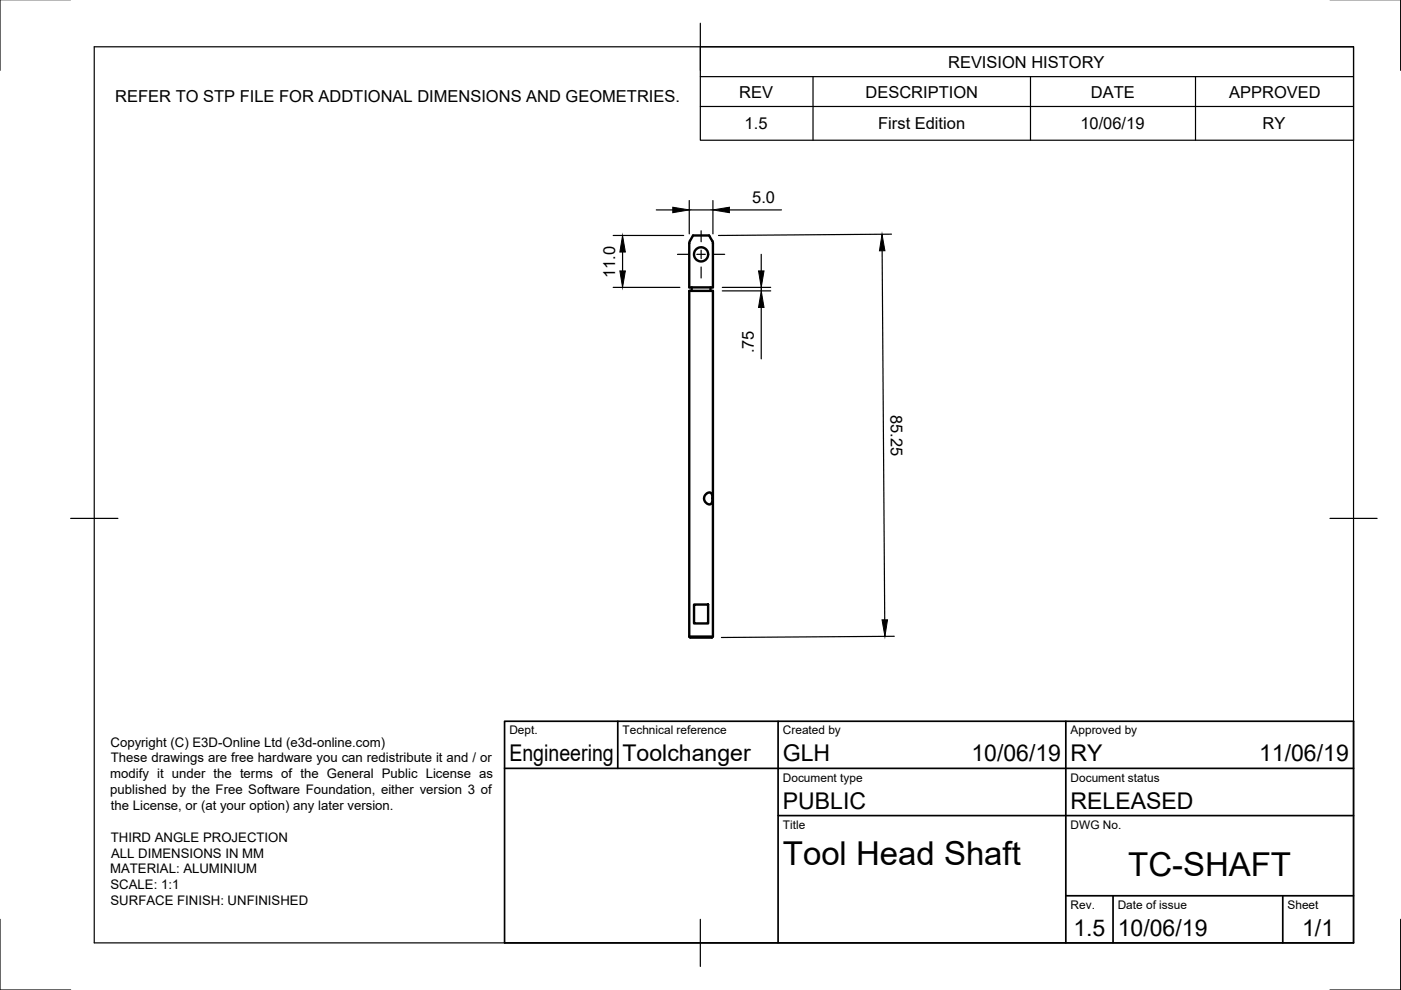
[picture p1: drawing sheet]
<svg xmlns="http://www.w3.org/2000/svg" width="297mm" height="210mm" viewBox="0 0 297 210" stroke-linecap="round" stroke-linejoin="round" font-family="sans-serif">
<!-- layer: Visible -->
<g fill="none" stroke="#000" stroke-width=".51">
<path d="M146.3 51.1l.6-1.2h3.4l.7 1.2M146.3 51.1l-.2 .5v9.3h5.1v-9.3l-.2-.5M146.1 61.7h5.1v73.3l-.3 .2h-4.6l-.2-.2zM146.6 60.9v.8M150.6 60.9v.8M149.6 104.9l.8-.5 .5 .3 .2 1.2-.2 .7-.2 .3-.7-.1-.6-.5-.1-.7zM146.1 135h5.1M147.2 128.2h2.9v4h-2.9z"/>
<circle cx="148.6" cy="53.9" r="1.49"/>
</g>
<!-- layer: Border -->
<path d="M0 -.1v15M297 -.1v15M20 9.9h267v190h-267zM148.5 4.9v10M15 109.9h10M282 109.9h10M0 194.9v15h15M148.5 194.9v10M297 194.9v15h-15" fill="none" stroke="#000" stroke-width=".25"/>
<!-- layer: TitleBlock -->
<path d="M107 152.9h180v47h-180zM131 152.9v10M165 152.9v47M226 152.9v47M107 162.9h180M165 172.9h122M226 189.9h61M236 189.9v10M272 189.9v10" fill="none" stroke="#000" stroke-width=".36"/>
<!-- layer: BOM -->
<path d="M148.5 9.9h138.5v19.8h-138.5zM148.5 16.2h138.5M172.4 16.2v13.5M218.5 16.2v13.5M253.5 16.2v13.5M148.5 22.6h138.5" fill="none" stroke="#000" stroke-width=".25"/>
<!-- layer: Dimensions -->
<g fill="none" stroke="#000" stroke-width=".25">
<path d="M130 49.9h14.9M132 53.4v4M139.1 44.5h3.5M146.1 42.5v7.1M146.1 44.5h5.1M151.2 42.5v7.1M154.6 44.5h11.1M161.4 53.9v3.5M187 53.2l.6 78.2M189 49.6l-36.7 .3M130 60.9h14.1M153.1 60.9h10.3"/>
<path d="M153.1 61.7h10.3M161.4 60.9v.8M161.4 65.2v10.9M189.6 134.9l-36.6 .3"/>
</g>
<path d="M132 49.9l.6 3.5h-1.2zM131.4 57.4h1.2l-.6 3.5zM142.6 43.9l3.5 .6-3.5 .6zM151.2 44.5l3.4-.6v1.2zM160.8 57.4h1.2l-.6 3.5zM187 49.7l.6 3.5h-1.1zM161.4 61.7l.6 3.5h-1.2zM187 131.4h1.2l-.6 3.5z" fill="#000" stroke="#000" stroke-width=".21"/>
<!-- layer: Center Lines -->
<path d="M143.6 53.9h2.4M147.7 53.9h1.8M148.7 48.9v2.4M148.7 53v1.8M148.7 56.6v2.3M151.3 53.9h2.3" fill="none" stroke="#000" stroke-width=".25"/>
<g font-size="7">
<text x="166" y="183.4">Tool Head Shaft</text>
<text x="239.2" y="185.8">TC-SHAFT</text>
</g>
<g font-size="4.9">
<text x="108" y="161.4">Engineering</text>
<text x="132" y="161.4">Toolchanger</text>
<text x="166" y="161.4">GLH</text>
<text x="206" y="161.4">10/06/19</text>
<text x="227" y="161.4">RY</text>
<text x="267" y="161.4">11/06/19</text>
<text x="166" y="171.4">PUBLIC</text>
<text x="227" y="171.4">RELEASED</text>
<text x="227.6" y="198.5">1.5</text>
<text x="237" y="198.4">10/06/19</text>
<text x="276.1" y="198.6">1/1</text>
</g>
<g font-size="3.5">
<text x="201" y="14.3">REVISION HISTORY</text>
<text x="24.4" y="21.7">REFER TO STP FILE FOR ADDTIONAL DIMENSIONS AND GEOMETRIES.</text>
<text x="156.7" y="20.7">REV</text>
<text x="183.5" y="20.7">DESCRIPTION</text>
<text x="231.3" y="20.7">DATE</text>
<text x="260.6" y="20.7">APPROVED</text>
<text x="157.9" y="27.4">1.5</text>
<text x="186.2" y="27.4">First Edition</text>
<text x="229.1" y="27.4">10/06/19</text>
<text x="267.7" y="27.4">RY</text>
<text x="159.5" y="43">5.0</text>
<text x="130.5" y="58.9" transform="rotate(-90 130.5 58.9)">11.0</text>
<text x="159.9" y="74.9" transform="rotate(-90 159.9 74.9)">.75</text>
<text x="188.8" y="87.9" transform="rotate(90 188.8 87.9)">85.25</text>
</g>
<g font-size="2.8">
<text x="23.4" y="158.3">Copyright (C) E3D-Online Ltd (e3d-online.com)</text>
<text x="23.5" y="161.7">These drawings are free hardware you can redistribute it and / or</text>
<text x="23.4" y="165">modify it under the terms of the General Public License as</text>
<text x="23.4" y="168.4">published by the Free Software Foundation, either version 3 of</text>
<text x="23.5" y="171.8">the License, or (at your option) any later version.</text>
<text x="23.5" y="178.5">THIRD ANGLE PROJECTION</text>
<text x="23.3" y="185.2">MATERIAL: ALUMINIUM</text>
<text x="23.6" y="181.8">ALL DIMENSIONS IN MM</text>
<text x="23.4" y="188.5">SCALE: 1:1</text>
<text x="23.4" y="191.9">SURFACE FINISH: UNFINISHED</text>
</g>
<g font-size="2.5">
<text x="108" y="155.7">Dept.</text>
<text x="132" y="155.7">Technical reference</text>
<text x="166" y="155.7">Created by</text>
<text x="227" y="155.7">Approved by</text>
<text x="166" y="165.7">Document type</text>
<text x="227" y="165.7">Document status</text>
<text x="166" y="175.7">Title</text>
<text x="227" y="175.7">DWG No.</text>
<text x="227" y="192.7">Rev.</text>
<text x="237" y="192.7">Date of issue</text>
<text x="273" y="192.7">Sheet</text>
</g>
</svg>
